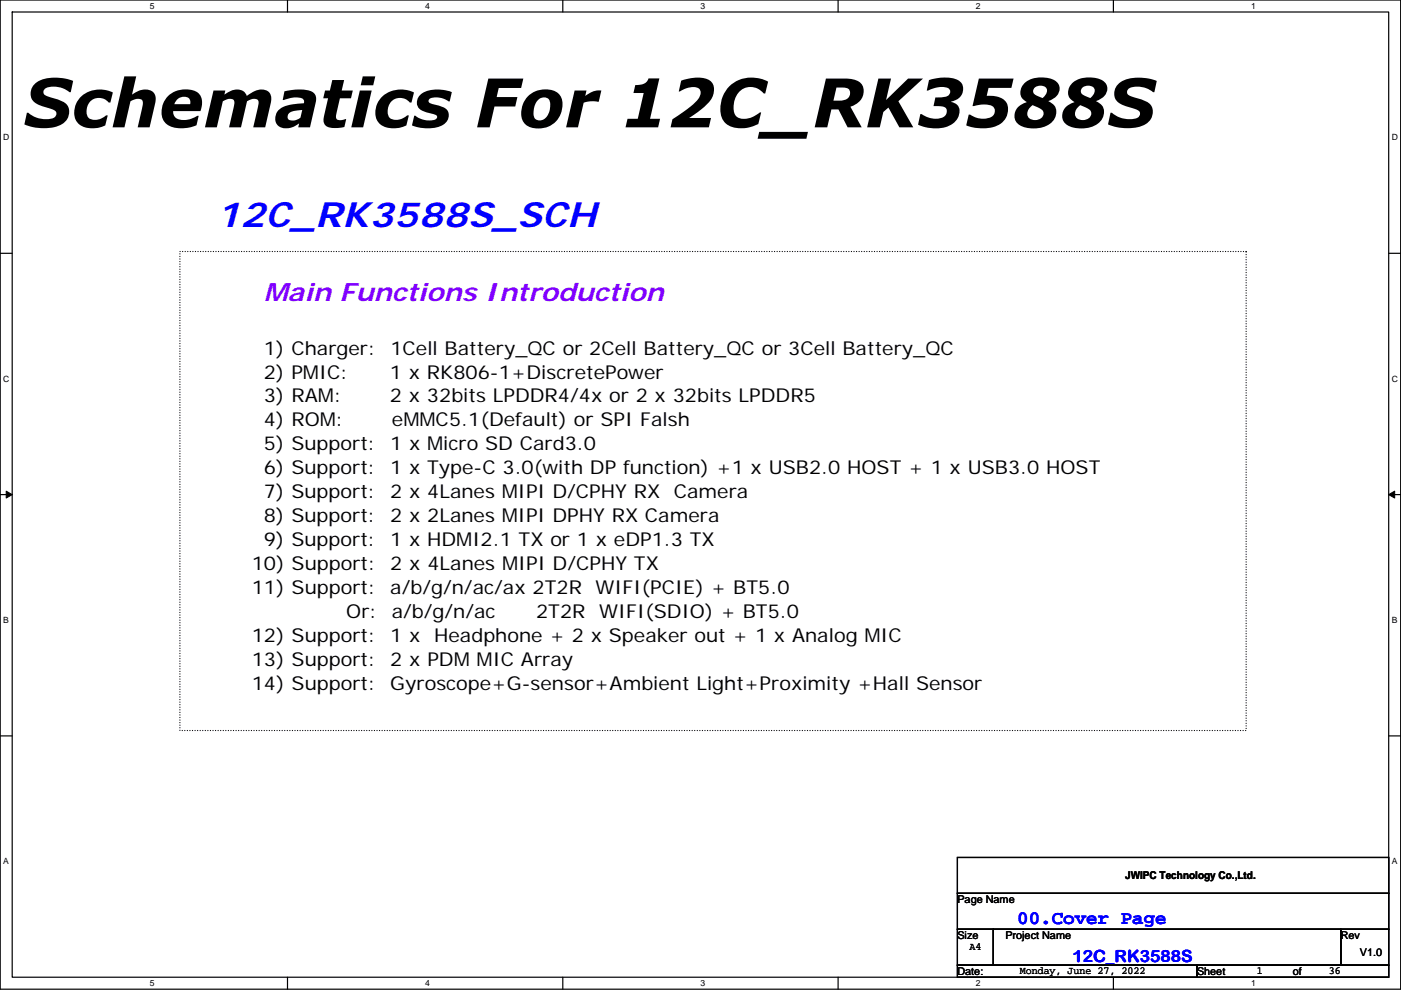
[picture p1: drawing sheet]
<svg xmlns="http://www.w3.org/2000/svg" width="297mm" height="210mm" viewBox="0 0 297 210" stroke-linecap="round" stroke-linejoin="round" font-family="sans-serif">
<path d="M0 0h297v209.8h-297zM2.6 2.5h291.8v204.8h-291.8z" fill="none" stroke="#000" stroke-width=".25"/>
<g fill="#fff">
<path d="M31.8 .3h1v2h-1z"/>
<path d="M31.8 207.5h1v2.1h-1z"/>
</g>
<path d="M61 0v2.5M61 207.3v2.5" fill="none" stroke="#000" stroke-width=".25"/>
<g fill="#fff">
<path d="M90.1 .3h1v2h-1z"/>
<path d="M90.1 207.5h1v2.1h-1z"/>
</g>
<path d="M119.3 0v2.5M119.3 207.3v2.5" fill="none" stroke="#000" stroke-width=".25"/>
<g fill="#fff">
<path d="M148.5 .3h1v2h-1z"/>
<path d="M148.5 207.5h1v2.1h-1z"/>
</g>
<path d="M177.7 0v2.5M177.7 207.3v2.5" fill="none" stroke="#000" stroke-width=".25"/>
<g fill="#fff">
<path d="M206.9 .3h1v2h-1z"/>
<path d="M206.9 207.5h1v2.1h-1z"/>
</g>
<path d="M236.1 0v2.5M236.1 207.3v2.5" fill="none" stroke="#000" stroke-width=".25"/>
<g fill="#fff">
<path d="M265.2 .3h1.1v2h-1.1z"/>
<path d="M265.2 207.5h1.1v2.1h-1.1z"/>
<path d="M.7 28.1h1.3v2.1h-1.3z"/>
<path d="M295.1 28.1h1.3v2.1h-1.3z"/>
<path d="M.7 79.3h1.3v2h-1.3z"/>
<path d="M295.1 79.3h1.3v2h-1.3z"/>
</g>
<path d="M0 53.7h2.6M294.4 53.7h2.6" fill="none" stroke="#000" stroke-width=".25"/>
<g fill="#fff">
<path d="M.7 130.5h1.2v2h-1.2z"/>
<path d="M295.1 130.5h1.2v2h-1.2z"/>
</g>
<path d="M0 104.9h2.6M294.4 104.9h2.6" fill="none" stroke="#000" stroke-width=".25"/>
<path d="M1.3 104.2l1.3 .7-1.3 .7zM294.4 104.9l1.3-.7v1.4z" fill="#000" stroke="#000" stroke-width=".21"/>
<g fill="#fff">
<path d="M.7 181.7h1.2v2h-1.2z"/>
<path d="M295.1 181.7h1.2v2h-1.2z"/>
</g>
<path d="M0 156.1h2.6M294.4 156.1h2.6M203 181.9h91.4v7.6h-91.4zM203 189.5h91.4v7.6h-91.4zM203 197.1h7.6v7.6h-7.6zM210.6 197.1h73.7v7.6h-73.7zM284.3 197.1h10.1v7.6h-10.1zM203 204.7h50.8v2.6h-50.8zM253.8 204.7h40.6v2.6h-40.6z" fill="none" stroke="#000" stroke-width=".25"/>
<path d="M38.1 53.3h226.1v101.6h-226.1z" fill="none" stroke="#000" stroke-width=".25" stroke-dasharray="0 .5"/>
<path d="M7.4 17.7a8.3 8.3 0 0 1 6.8-1l1.3 .5-.5 2.4h-.3a4.9 4.9 0 0 0-5.2-.8 .89 .89 0 0 0-.3 1 .89 .89 0 0 0 .8 .6l.8 .3a6.1 6.1 0 0 1 3.6 1.8 3.3 3.3 0 0 1-2.9 4.5l-1.7 .2h-1.5l-1.7-.3-1.4-.5 .5-2.5h.3a5.3 5.3 0 0 0 5.7 .9 .92 .92 0 0 0 .2-1 .92 .92 0 0 0-.8-.6l-2.1-.7a2.79 2.79 0 0 1-2.5-3.1 2.76 2.76 0 0 1 .9-1.7zM17 20.7a6.1 6.1 0 0 1 6.9-1.1l-.5 2.1h-.4a2.64 2.64 0 0 0-3.7-.3 2.64 2.64 0 0 0-.3 3.8 3.2 3.2 0 0 0 3.5-.7h.3l-.5 2.1a5.5 5.5 0 0 1-5.7-.4 4.2 4.2 0 0 1 .4-5.5zM26.4 16.2h2.5l-.9 3.9a3.8 3.8 0 0 1 4.4-.6 2.56 2.56 0 0 1 .5 2.4l-1.2 5.1h-2.5l.9-4.1a1.65 1.65 0 0 0-.2-1.8 2.76 2.76 0 0 0-2.2 .4l-1.3 5.5h-2.5zM37.5 21.2l-.5 .9h3.3a1.23 1.23 0 0 0-.3-1.3 1.23 1.23 0 0 0-1.3-.3l-.7 .3zM35.6 20.4a5.4 5.4 0 0 1 6.4-.7 3.5 3.5 0 0 1 .5 3.9h-5.8a1.7 1.7 0 0 0 1.9 1.8 5.1 5.1 0 0 0 3.2-.8h.3l-.4 2a7.1 7.1 0 0 1-6.4-.3 4.1 4.1 0 0 1-.4-5zM45.3 19.2h2.5l-.2 .9a3.4 3.4 0 0 1 4.2-.6l.5 .8a4.2 4.2 0 0 1 4.4-1 2.45 2.45 0 0 1 .7 2.6l-1.2 5.1h-2.5l1-4.2a1.57 1.57 0 0 0-.3-1.8 2.46 2.46 0 0 0-2 .5l-1.3 5.5h-2.5l.9-4.1a1.64 1.64 0 0 0-.2-1.9 2.49 2.49 0 0 0-2.1 .5l-1.2 5.5h-2.5zM61.4 23.9a.91 .91 0 0 0-.4 1.2 .91 .91 0 0 0 1.1 .5l.8-.2 .8-.4 .4-1.7-1.8 .2zM60.3 19.4l2.1-.4a6.5 6.5 0 0 1 4.1 .7 2.07 2.07 0 0 1 .4 2l-1.2 5.3h-2.5l.2-.8a3.8 3.8 0 0 1-4.4 .5 2.64 2.64 0 0 1 1.8-4.3l3.6-.5a.9 .9 0 0 0-.9-1.2 8.5 8.5 0 0 0-3.6 .5zM70.5 17h2.5l-.6 2.2h2.4l-.4 1.6h-2.3l-.7 3.1a1.32 1.32 0 0 0 .2 1.5l.7 .1 1.1-.2-.4 1.6-1.1 .2a3.1 3.1 0 0 1-3.2-.9l-.1-1.2 1-4.2h-1.1l.4-1.6h1zM76.3 19.2h2.5l-1.8 7.8h-2.5zM76.9 16.2h2.7l-.5 1.9h-2.6zM80.8 20.7a6.1 6.1 0 0 1 7-1.1l-.6 2.1h-.3a2.64 2.64 0 0 0-3.8-.3 2.64 2.64 0 0 0-.2 3.8 3.2 3.2 0 0 0 3.4-.7h.4l-.5 2.1a5.5 5.5 0 0 1-5.8-.4 4.2 4.2 0 0 1 .4-5.5zM89.1 20.1a7.3 7.3 0 0 1 6.7-.6l-.5 2h-.2a4.1 4.1 0 0 0-4.1-.5 .65 .65 0 0 0 0 .8 .65 .65 0 0 0 .7 .3 6.3 6.3 0 0 1 3.1 1.2 2.39 2.39 0 0 1-1.7 3.6 9 9 0 0 1-5.8-.3l.5-2.1h.3a4.4 4.4 0 0 0 4.4 .7l.2-.6a5.5 5.5 0 0 0-2.7-.9 2.04 2.04 0 0 1-1.6-1.5 2.04 2.04 0 0 1 .7-2.1zM103.5 16.7h7.5l-.5 2h-4.8l-.4 1.9h4.4l-.5 2h-4.4l-1 4.4h-2.6zM111.9 20.5a5.2 5.2 0 0 1 6.4-.7 4.2 4.2 0 0 1 .4 4.7 5 5 0 0 1-7.3 1.9 4.4 4.4 0 0 1-.2-5zM114.1 21.2a3.8 3.8 0 0 0-.6 4 2.02 2.02 0 0 0 3-1.6 2.29 2.29 0 0 0-.6-2.8l-.9-.1zM121.8 19.2h2.5l-.2 1.2a4.3 4.3 0 0 1 3.4-1.2l-.6 2.4-1.6-.1-1.6 .3-1.2 5.2h-2.5zM134.7 18a2.45 2.45 0 0 0 2.8-1.4h2.3l-2 8.6h2.1l-.4 1.8h-6.9l.4-1.8h2.2l1.3-5.5h-2.2zM144.4 17.1l1.1-.3a7.1 7.1 0 0 1 5 .3 3.1 3.1 0 0 1 0 4.4l-1.4 1.4-3 2.1h4.7l-.5 2h-8.1l.4-1.7a20.9 20.9 0 0 0 5.7-4.7 1.31 1.31 0 0 0 .1-1.5 1.31 1.31 0 0 0-1.4-.6 5.4 5.4 0 0 0-2.9 .9h-.2zM154.6 18.3a7.2 7.2 0 0 1 8.3-1l-.7 2.5h-.3a3.5 3.5 0 0 0-3.7-1.2 3.5 3.5 0 0 0-2.6 3.1 2.78 2.78 0 0 0 1 3.3 4.7 4.7 0 0 0 4.5-1.2h.3l-.6 2.5a7.1 7.1 0 0 1-6.5 .2 4.5 4.5 0 0 1-1.3-5.2l.7-1.8zM161 28h10.3l-.3 1.4h-10.4zM175.1 16.7h4.1a3.9 3.9 0 0 1 3.8 1.6 3.4 3.4 0 0 1-2.7 4.3l2.4 4.4h-3l-1.9-3.8h-1.5l-.9 3.8h-2.7zM177.3 18.6l-.6 2.7a4.7 4.7 0 0 0 3-.4 1.29 1.29 0 0 0 .5-1.6 1.29 1.29 0 0 0-1.5-.7zM186.2 16.7h2.7l-1 4.5 4.6-4.5h3.2l-5.2 4.8 3.1 5.5h-2.9l-2.3-4.2-1.1 1-.8 3.2h-2.6zM197 17a8.6 8.6 0 0 1 6.3 .1 2.53 2.53 0 0 1 .7 2.8 2.53 2.53 0 0 1-2.3 1.6v.1a2.1 2.1 0 0 1 1.4 3.5 5.7 5.7 0 0 1-6 2l-2.5-.7 .5-2.2h.3a4.3 4.3 0 0 0 5 .3 1.13 1.13 0 0 0 .3-1.3 1.13 1.13 0 0 0-1.2-.7h-1.6l.4-1.8a3.4 3.4 0 0 0 3-.7 1.06 1.06 0 0 0-.1-1.2 1.06 1.06 0 0 0-1.1-.3 9.3 9.3 0 0 0-3.6 .7zM207.5 16.7h7.4l-.5 1.9h-4.8l-.4 1.7a4.7 4.7 0 0 1 4.2 1.5 3.9 3.9 0 0 1-3.6 5.3l-2.7 .1-2.2-.6 .5-2.3h.3a4.3 4.3 0 0 0 4.8 .2 1.35 1.35 0 0 0 .3-1.5 1.35 1.35 0 0 0-1.3-.8h-1.4l-1.9 .3zM217.2 17.7a5.9 5.9 0 0 1 6.8-.4 2.38 2.38 0 0 1-1.3 4l-.4 .1a2.59 2.59 0 0 1 .7 4.5 6.2 6.2 0 0 1-7.2 .3 2.68 2.68 0 0 1 1.4-4.3l.5-.2a2.39 2.39 0 0 1-.5-4zM219.3 18.7a1.07 1.07 0 0 0-.1 1.1 1.07 1.07 0 0 0 .9 .6l1 .4a1.9 1.9 0 0 0 .7-2.2 1.87 1.87 0 0 0-2.5 .1zM218.4 22.7a1.53 1.53 0 0 0-.5 2 1.53 1.53 0 0 0 1.9 .7 1.33 1.33 0 0 0 1.5-1.2 1.33 1.33 0 0 0-1.2-1.4l-.5-.2a.79 .79 0 0 0-1.2 .1zM227.3 17.7a5.9 5.9 0 0 1 6.8-.4 2.38 2.38 0 0 1-1.3 4l-.4 .1a2.59 2.59 0 0 1 .7 4.5 6.2 6.2 0 0 1-7.2 .3 2.68 2.68 0 0 1 1.4-4.3l.5-.2a2.39 2.39 0 0 1-.5-4zM229.4 18.7a1.07 1.07 0 0 0-.1 1.1 1.07 1.07 0 0 0 .9 .6l1 .4a1.9 1.9 0 0 0 .7-2.2 1.87 1.87 0 0 0-2.5 .1zM228.5 22.7a1.53 1.53 0 0 0-.4 2 1.53 1.53 0 0 0 1.8 .7 1.33 1.33 0 0 0 1.5-1.2 1.33 1.33 0 0 0-1.2-1.4l-.5-.2a.79 .79 0 0 0-1.2 .1zM237.2 17.7a8.3 8.3 0 0 1 6.7-1l1.4 .5-.6 2.4h-.2a4.9 4.9 0 0 0-5.2-.8 .89 .89 0 0 0-.3 1 .89 .89 0 0 0 .8 .6l.8 .3a6.1 6.1 0 0 1 3.6 1.8 3.3 3.3 0 0 1-3 4.5l-1.7 .2h-1.4l-1.8-.3-1.4-.5 .6-2.5h.2a5.3 5.3 0 0 0 5.7 .9 .92 .92 0 0 0 .3-1 .92 .92 0 0 0-.8-.6l-2.1-.7a2.79 2.79 0 0 1-2.5-3.1 2.76 2.76 0 0 1 .9-1.7z" fill="#000"/>
<text font-size="7.4" fill="#00f" x="45.8" y="48.1">12C_RK3588S_SCH</text>
<text font-size="5.3" fill="#8000ff" x="55.9" y="63.8">Main Functions Introduction</text>
<g font-size="4.1">
<text x="55.9" y="75.2">1) Charger:</text>
<text x="82.8" y="75.2">1Cell Battery_QC or 2Cell Battery_QC or 3Cell Battery_QC</text>
<text x="55.9" y="80.3">2) PMIC:</text>
<text x="82.6" y="80.3">1 x RK806-1+DiscretePower</text>
<text x="55.9" y="85.4">3) RAM:</text>
<text x="82.7" y="85.4">2 x 32bits LPDDR4/4x or 2 x 32bits LPDDR5</text>
<text x="55.9" y="95.5">5) Support:</text>
<text x="55.9" y="90.4">4) ROM:</text>
<text x="82.7" y="95.5">1 x Micro SD Card3.0</text>
<text x="83.1" y="90.4">eMMC5.1(Default) or SPI Falsh</text>
<text x="55.9" y="100.6">6) Support:</text>
<text x="82.7" y="100.6">1 x Type-C 3.0(with DP function) +1 x USB2.0 HOST + 1 x USB3.0 HOST</text>
<text x="55.9" y="105.7">7) Support:</text>
<text x="82.7" y="105.7">2 x 4Lanes MIPI D/CPHY RX</text>
<text x="142.8" y="105.7">Camera</text>
<text x="55.9" y="110.8">8) Support:</text>
<text x="82.7" y="110.8">2 x 2Lanes MIPI DPHY RX Camera</text>
<text x="55.9" y="115.8">9) Support:</text>
<text x="82.7" y="115.8">1 x HDMI2.1 TX or 1 x eDP1.3 TX</text>
<text x="53.4" y="120.9">10) Support:</text>
<text x="82.8" y="120.9">2 x 4Lanes MIPI D/CPHY TX</text>
<text x="53.4" y="126">11) Support:</text>
<text x="73.4" y="131.1">Or:</text>
<text x="82.8" y="126">a/b/g/n/ac/ax 2T2R</text>
<text x="83.1" y="131.1">a/b/g/n/ac</text>
<text x="113.7" y="131.1">2T2R</text>
<text x="126.3" y="126">WIFI(PCIE) + BT5.0</text>
<text x="127" y="131.1">WIFI(SDIO) + BT5.0</text>
<text x="53.4" y="136.2">12) Support:</text>
<text x="82.8" y="136.2">1 x</text>
<text x="92" y="136.2">Headphone + 2 x Speaker out + 1 x Analog MIC</text>
<text x="53.4" y="141.2">13) Support:</text>
<text x="82.8" y="141.2">2 x PDM MIC Array</text>
<text x="53.4" y="146.3">14) Support:</text>
<text x="82.8" y="146.3">Gyroscope+G-sensor+Ambient Light+Proximity +Hall Sensor</text>
</g>
<text font-size="4.1" fill="#00f" x="215.7" y="195.9">00.Cover Page</text>
<text font-size="3.6" fill="#00f" x="227.4" y="204">12C_RK3588S</text>
<g font-size="2.3">
<text x="203" y="191.6">Page Name</text>
<text x="238.6" y="186.5">JWIPC Technology Co.,Ltd.</text>
<text x="203" y="199.2">Size</text>
<text x="205.5" y="201.6">A4</text>
<text x="213.2" y="199.2">Project Name</text>
<text x="284.3" y="199.2">Rev</text>
<text x="288.3" y="202.7">V1.0</text>
<text x="203" y="206.8">Date:</text>
<text x="216.2" y="206.6">Monday, June 27, 2022</text>
<text x="253.8" y="206.8">Sheet</text>
<text x="266.5" y="206.6">1</text>
<text x="274.1" y="206.8">of</text>
<text x="281.7" y="206.6">36</text>
</g>
<g font-size="1.8">
<text x="31.8" y="1.9">5</text>
<text x="90.1" y="1.9">4</text>
<text x="148.5" y="1.9">3</text>
<text x="206.9" y="1.9">2</text>
<text x="265.2" y="1.9">1</text>
<text x=".7" y="29.8">D</text>
<text x="295.1" y="29.8">D</text>
<text x=".7" y="81">C</text>
<text x="295.1" y="81">C</text>
<text x=".7" y="132.1">B</text>
<text x="295.1" y="132.1">B</text>
<text x=".7" y="183.3">A</text>
<text x="295.1" y="183.3">A</text>
<text x="31.8" y="209.2">5</text>
<text x="90.1" y="209.2">4</text>
<text x="148.5" y="209.2">3</text>
<text x="206.9" y="209.2">2</text>
<text x="265.2" y="209.2">1</text>
</g>
</svg>
